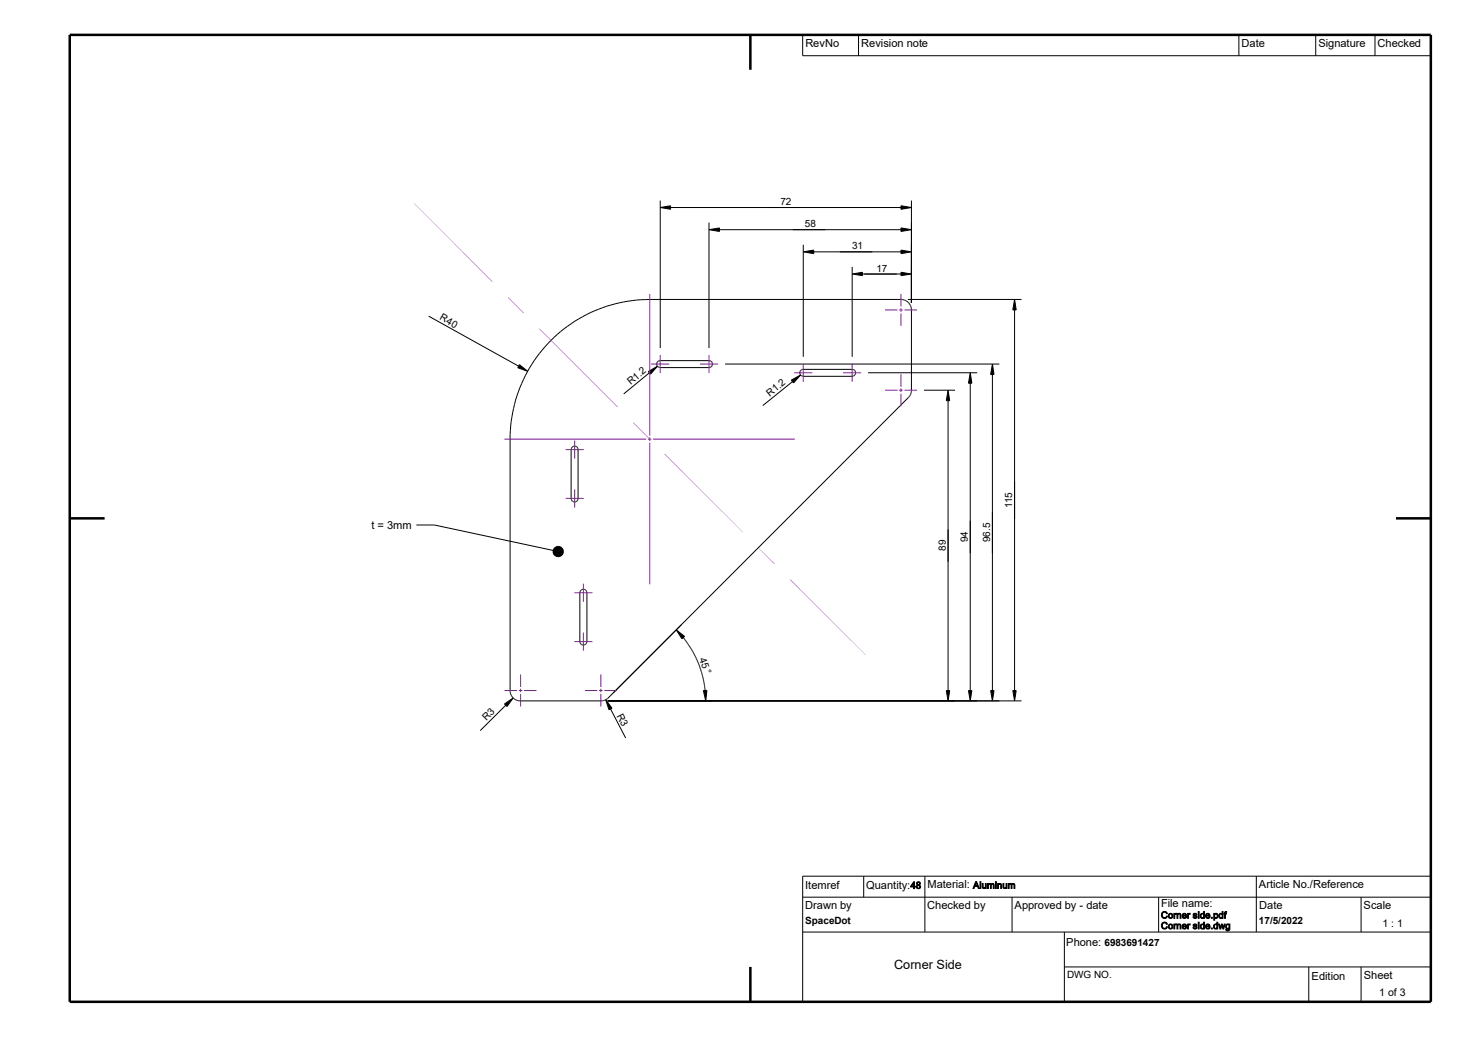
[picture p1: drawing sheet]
<svg xmlns="http://www.w3.org/2000/svg" width="420mm" height="297mm" viewBox="0 0 420 297" stroke-linecap="round" stroke-linejoin="round" font-family="sans-serif">
<g fill="none" stroke="#000" stroke-width=".29">
<path d="M189.1 57.4v42.3M189.1 59.4l3-.5v1zM192.1 59.4h66M258.1 58.9l3 .5-3 .5zM261.1 57.4v29.4M203.1 63.8v35.9M203.1 65.8l3-.5v1zM206.1 65.8h52M230.1 70.1v32.1M230.1 72.1l3-.5v1zM233.1 72.1h25M244.1 76.5v25.7"/>
<path d="M244.1 78.5l3-.5v1zM247.1 78.5h11M258.1 78l3 .5-3 .5zM258.1 65.3l3 .5-3 .5zM258.1 71.6l3 .5-3 .5zM122.8 90.6l25.7 14.3M158.7 96.6a40 40 0 0 1 27.4-10.8h72.6a3.1 3.1 0 0 1 2.4 2.7v23.5l-.7 1.7-86.5 86.5-1.4 .5h-23.6a2.96 2.96 0 0 1-2.8-2.7v-73.5a40 40 0 0 1 12.6-27.9zM260.1 85.8h32.6M290.7 88.8v109M290.7 85.8l.4 3h-.9zM148.8 104.4l2.4 1.9-2.9-1zM185.7 106.4l2.6-1.5-1.9 2.3z"/>
<path d="M186 106.8l-7.3 6M188.3 103.6l.6-.3h14.4a1 1 0 0 1 .8 1.1 1 1 0 0 1-1 .9h-14a1.02 1.02 0 0 1-.9-.6 1.02 1.02 0 0 1 .1-1.1zM207.7 104.3h78.6M226.7 108.9l2.7-1.5-2.1 2.3zM227 109.3l-8.5 6.9M229.5 106l.5-.2h14.3a1 1 0 0 1 .8 1.1 1 1 0 0 1-1 .9h-14a1 1 0 0 1-.9-.7 1 1 0 0 1 .3-1.1zM248.7 106.8h31.3M264.7 111.8h8.9M271.6 114.8v83M271.6 111.8l.5 3h-1zM278 109.8v88M278 106.8l.4 3h-.9z"/>
<path d="M284.3 107.3v90.5M284.3 104.3l.5 3h-1zM163.7 128.3a.99 .99 0 0 1 1.1-.5 .99 .99 0 0 1 .8 .8v14.4a1 1 0 0 1-1.1 .8 1 1 0 0 1-.9-1.1zM166.2 169.2a1.03 1.03 0 0 1 1.2-.4 1.03 1.03 0 0 1 .7 1v14a1.02 1.02 0 0 1-1 1 1.02 1.02 0 0 1-1-1zM193.7 180.4l2.4 1.9-.7 .7zM195.7 182.6l2.4 3.4 1.7 3.3 1.3 3.7 .9 4.8M201.5 197.8l1-.1-.3 3zM271.1 197.8h1l-.5 2.9zM277.5 197.8h.9l-.4 2.9zM283.8 197.8h1l-.5 2.9zM290.2 197.8h.9l-.4 2.9zM144.5 201.6l2.5-1.7-1.8 2.5z"/>
<path d="M144.9 202l-7.3 7.3M173.5 200.4l1.8 2.5-.8 .4zM174.1 200.7h118.6M174.9 203.1l4.3 8.3"/>
</g>
<g fill="#000">
<path d="M189.1 59h3v.9h-3zM258.1 59h3v.9h-3zM203.1 65.3h3v1h-3zM230.1 71.7h3v.9h-3zM244.1 78h3v1h-3zM258.1 78h3v1h-3zM258.1 71.7h3v.9h-3zM258.1 65.3h3v1h-3zM290.2 85.8h.9v3h-.9zM148.3 104.5h2.8v1.8h-2.8zM185.7 104.9h2.6v2.3h-2.6zM226.7 107.4h2.7v2.3h-2.7z"/>
<path d="M271.1 111.8h1v3h-1zM277.5 106.8h.9v3h-.9zM283.8 104.3h1v3h-1zM144.5 199.9h2.5v2.5h-2.5zM193.8 180.4h2.3v2.6h-2.3zM201.5 197.8h1v2.9h-1zM271.1 197.8h1v2.9h-1zM277.5 197.8h.9v2.9h-.9zM283.8 197.8h1v2.9h-1zM290.2 197.8h.9v2.9h-.9zM173.6 200.5h1.7v2.8h-1.7z"/>
</g>
<path d="M118.6 58.3l22.5 22.3zM145.6 85.1l4.4 4.6zM154.6 94.1l22.3 22.5zM181.4 121.1l4.6 4.4zM190.5 130l22.4 22.5zM217.4 157l4.4 4.5zM226.4 165.9l21.6 21.8z" fill="#801196"/>
<g fill="none" stroke="#801196" stroke-width=".29">
<path d="M186.1 84.2v40.6M253.5 88.8h3.6M257.6 88.8h1M258.1 84.2v3.6M258.1 88.3v1M258.1 89.8v3.5M259.1 88.8h3.6M186.5 104.3h5.2M189.1 101.7v5.1M200.5 104.3h5.2M203.1 101.7v5.1M227.5 106.8h5.2"/>
<path d="M230.1 104.2v5.1M241.5 106.8h5.2M244.1 104.2v5.1M253.5 111.8h3.6M257.6 111.8h1M258.1 107.2v3.6M258.1 111.3v1M258.1 112.8v3.6M259.1 111.8h3.6M144.5 125.8h40.6M162.1 128.8h5.1M164.6 126.2v5.2"/>
<path d="M185.6 125.8h1M186.1 125.3v1M186.1 126.8v40.5M187.1 125.8h40.6M162.1 142.7h5.1M164.6 140.2v5.2M164.5 169.8h5.2M167.1 167.2v5.1M144.5 197.8h3.6M148.6 197.8h1M149.1 193.2v3.6M149.1 197.3v.9"/>
<path d="M149.1 198.8v3.6M150.1 197.8h3.6M164.5 183.8h5.2M167.1 181.2v5.2M167.6 197.8h3.5M171.6 197.8h1M172.1 193.2v3.6M172.1 197.3v.9M172.1 198.8v3.6M173.1 197.8h3.6"/>
</g>
<g fill="none" stroke="#000" stroke-width=".29">
<path d="M230 10v6h179.9M246 10v6M354.9 10v6M376.9 10v6M393.9 10v6M119.3 150.4h5.2l34 7.2M230 257h179.9M247.4 251v6M265 251v16M289.9 257v10M331.9 257v10M359.9 251v16"/>
<path d="M389.9 257v10M409.9 251h-179.9v35.9M230 267h179.9M304.9 276.9h105M304.9 267v19.9M374.9 276.9v10M389.9 276.9v10"/>
<circle cx="159.9" cy="158" r="1.49"/>
</g>
<path d="M20 10h389.9v276.9h-389.9zM215 10v10M20 148.5h10M399.9 148.5h10M215 276.9v10" fill="none" stroke="#000" stroke-width=".72" stroke-linecap="butt"/>
<path d="M158.4 156.5h3v3h-3z" fill="#000"/>
<text font-size="3.6" x="256.2" y="277.4">Corner Side</text>
<g font-size="3.2">
<text x="230.7" y="13.5">RevNo</text>
<text x="246.7" y="13.5">Revision note</text>
<text x="355.7" y="13.5">Date</text>
<text x="377.7" y="13.5">Signature</text>
<text x="394.6" y="13.5">Checked</text>
<text x="106.4" y="151.4">t = 3mm</text>
<text x="230.7" y="254.5">Itemref</text>
<text x="248.2" y="254.5">Quantity:</text>
<text x="265.7" y="254.5">Material:</text>
<text x="360.7" y="254.4">Article No./Reference</text>
<text x="230.7" y="260.4">Drawn by</text>
<text x="265.6" y="260.5">Checked by</text>
<text x="290.7" y="260.5">Approved by - date</text>
<text x="332.6" y="259.8">File name:</text>
<text x="360.8" y="260.5">Date</text>
<text x="390.6" y="260.5">Scale</text>
<text x="305.5" y="270.8">Phone: 6983691427</text>
<text x="375.8" y="280.5">Edition</text>
<text x="390.7" y="280.5">Sheet</text>
</g>
<g font-size="3">
<text x="396" y="265.4">1 : 1</text>
<text x="395.1" y="285.4">1 of 3</text>
</g>
<g font-size="2.9">
<text x="223.6" y="58.8">72</text>
<text x="230.6" y="65.1">58</text>
<text x="244.1" y="71.5">31</text>
<text x="251.1" y="77.8">17</text>
<text x="125.9" y="91.5" transform="rotate(29 125.9 91.5)">R40</text>
<text x="180.7" y="110.3" transform="rotate(-39 180.7 110.3)">R1.2</text>
<text x="220.6" y="113.7" transform="rotate(-39 220.6 113.7)">R1.2</text>
<text x="290" y="145.5" transform="rotate(-90 290 145.5)">115</text>
<text x="277.3" y="155.3" transform="rotate(-90 277.3 155.3)">94</text>
<text x="283.6" y="155.3" transform="rotate(-90 283.6 155.3)">96.5</text>
<text x="270.9" y="157.8" transform="rotate(-90 270.9 157.8)">89</text>
<text x="200.3" y="188.6" transform="rotate(71 200.3 188.6)">45 °</text>
<text x="139.4" y="206.6" transform="rotate(-45 139.4 206.6)">R3</text>
<text x="176.7" y="205" transform="rotate(62 176.7 205)">R3</text>
<text x="230.7" y="264.5">SpaceDot</text>
<text x="360.7" y="264.8">17/5/2022</text>
<text x="305.7" y="280.2">DWG NO.</text>
</g>
<g font-size="2.7">
<text x="260.9" y="254.5">48</text>
<text x="278.8" y="254.5">Aluminum</text>
<text x="332.6" y="263">Corner side.pdf</text>
<text x="332.6" y="266.1">Corner side.dwg</text>
</g>
</svg>
